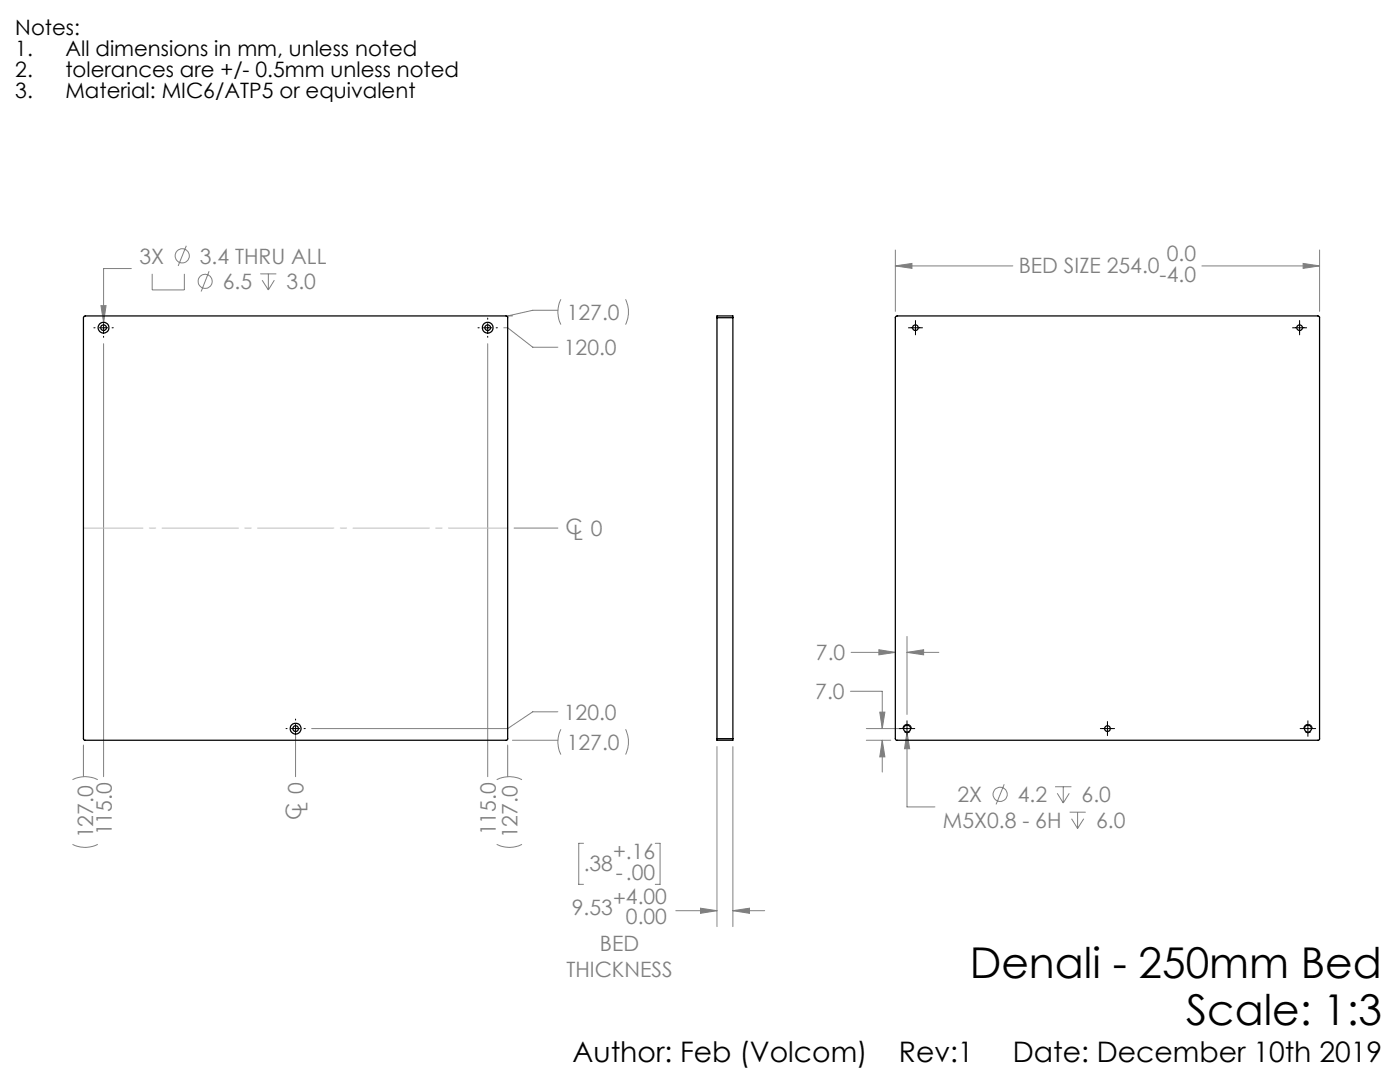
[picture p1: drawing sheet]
<svg xmlns="http://www.w3.org/2000/svg" width="279mm" height="216mm" viewBox="0 0 279 216" stroke-linecap="round" stroke-linejoin="round" font-family="sans-serif">
<g fill="none" stroke="#808080" stroke-width=".2">
<path d="M26.2 53.6h-5.5v10.7M30.4 54.6v3.3h6.4v-3.3M37.2 49l-1.6 4.1M41.7 54.1l-1.6 4.1M51.9 54.6h3.2M52.3 55.9l1.3 2M53.6 54.6v3.3M54.8 55.9l-1.2 2M111.9 59.7a5.6 5.6 0 0 0 0 5.1M124.8 59.7a5.9 5.9 0 0 1 0 5.1M178.7 53.1l3.3-.5v1zM178.7 49.9v12.2"/>
<path d="M178.7 53.1h23.4M239.9 53.1h23.4M260.1 52.6l3.2 .5-3.2 .5zM263.3 49.9v12.2M20.1 61h1.1l-.5 3.3zM20.7 68.6v86.4M97.3 68.6v86.4M100.5 65.4h.8l5 3.9h5M111.3 61.9h-5l-5 1.1h1M102.6 105.4h8.7M169.7 137.9h6.4v7.5M169.9 130.2h8.8"/>
<path d="M175.4 129.6l3.3 .6-3.3 .5zM181 130.2l3.3-.6v1.1zM181 127v15.6M181 130.2h6.4M14.5 155.6a5.6 5.6 0 0 1 5 0M16.7 148.7v6.3M59 146.6v8.4M99.1 155.6a5.6 5.6 0 0 1 5.1 0M101.3 148.7v6.3M102.3 147.7h9M111.3 142h-5l-5 3.4h-39.1M111.9 145.5a5.6 5.6 0 0 0 0 5.1"/>
<path d="M124.8 145.5a5.9 5.9 0 0 1 0 5.1M143.1 149v35.9M146.3 149v35.9M172.9 145.4h6.8M172.9 147.7h4.9M175.6 142.1h1l-.5 3.3zM176.1 147.7l.5 3.3h-1zM176.1 147.7v6.4M181 146.1l.5 3.3h-1zM181 146.1v14.9h5.6M200.4 156.5l-1.6 4M210.6 157h3.2"/>
<path d="M211 158.3l1.2 1.9M212.2 157v3.2M213.4 158.3l-1.2 1.9M14.5 168.5a5.6 5.6 0 0 0 5 0M99.1 168.5a5.6 5.6 0 0 0 5.1 0M116.5 168.3h-1v8.2h1M130.8 168.3h.9v8.2h-.9M213.5 162.1h3.2M213.9 163.4l1.2 1.9M215.1 162.1v3.2M216.3 163.4l-1.2 1.9M134.9 181.7h8.2"/>
<path d="M139.8 181.2l3.3 .5-3.3 .5zM146.3 181.7l3.3-.5v1zM146.3 181.7h6.3"/>
<circle cx="36.4" cy="51.1" r="1.41"/>
<circle cx="41" cy="56.1" r="1.41"/>
<circle cx="199.6" cy="158.5" r="1.41"/>
</g>
<path d="M181 144.5a.83 .83 0 0 1 .8 1.2 .83 .83 0 0 1-1.4 .2 .83 .83 0 0 1 .5-1.4h.1M261 144.5a.83 .83 0 0 1 .8 1.2 .83 .83 0 0 1-1.4 .2 .83 .83 0 0 1 .5-1.4h.1" fill="none" stroke="#000" stroke-width=".2" stroke-dasharray="1.3 .6" stroke-dashoffset="-.1" stroke-linecap="butt"/>
<g fill="none" stroke="#000" stroke-width=".2">
<path d="M18.7 65.4h.3M19.8 65.4h1.7M20.7 63.5v.2M20.7 64.6v1.7M20.7 67.1v.2M22.4 65.4h.2M95.4 65.4h.2M96.5 65.4h1.7M97.3 63.5v.2M97.3 64.6v1.7M97.3 67.1v.2M99 65.4h.3"/>
<path d="M181.3 65.4h2.8M182.7 64v2.8M258 65.4h2.8M259.4 64v2.8M57.1 145.4h.2M58.1 145.4h1.7M59 143.5v.2M59 144.5v1.7M59 147.1v.2M60.7 145.4h.2M179.5 145.4h3.1M181 143.8v3.1"/>
<path d="M219.6 145.4h2.8M221 144v2.8M259.5 145.4h3.1M261 143.8v3.1"/>
</g>
<path d="M101.4 105.4h-84.7" fill="none" stroke="#c0c0c0" stroke-width=".2" stroke-dasharray="15.2 1.3 1.3 1.3" stroke-dashoffset="3.4"/>
<path d="M20.1 61l.6 3.3 .5-3.3zM139.8 181.2l3.3 .5-3.3 .5zM146.3 181.7l3.3-.5v1zM176.1 147.7l.5 3.3h-1zM175.6 142.1h1l-.5 3.3zM175.4 129.6l3.3 .6-3.3 .5zM181 130.2l3.3-.6v1.1zM181 146.1l-.5 3.3h1zM178.7 53.1l3.3-.5v1zM260.1 52.6l3.2 .5-3.2 .5z" fill="#808080"/>
<g fill="none" stroke="#000" stroke-width=".25">
<path d="M16.8 63.1l.2-.1h84l.2 .1v84.5h-84.4l-.1-.2v-84zM143.1 63.4v-.4h3.2v.4M143.1 63.4v84M143.1 63.4h3.2M146.3 63.4v84M178.8 63.1l84.2-.1 .3 .3v84.2l-.1 .2-84.4-.1-.1-.1v-84.2zM143.1 147.4v.3h3.2v-.3M143.1 147.4h3.2"/>
<circle cx="20.7" cy="65.4" r=".58"/>
<circle cx="20.7" cy="65.4" r="1.08"/>
<circle cx="97.3" cy="65.4" r="1.08"/>
<circle cx="97.3" cy="65.4" r=".57"/>
<circle cx="182.7" cy="65.4" r=".57"/>
<circle cx="259.4" cy="65.4" r=".57"/>
<circle cx="59" cy="145.4" r="1.09"/>
<circle cx="59" cy="145.4" r=".56"/>
<circle cx="181" cy="145.4" r=".71"/>
<circle cx="221" cy="145.4" r=".57"/>
<circle cx="261" cy="145.4" r=".7"/>
</g>
<g font-size="8.5">
<text x="193.5" y="195.1">Denali - 250mm Bed</text>
<text x="236.7" y="204.6">Scale: 1:3</text>
</g>
<g font-size="5.6">
<text x="114.3" y="211.9">Author: Feb (Volcom)</text>
<text x="179.4" y="211.9">Rev:1</text>
<text x="202.1" y="211.9">Date: December 10th 2019</text>
</g>
<g font-size="4.2">
<text x="3.1" y="7">Notes:</text>
<text x="3.1" y="11.2">1.</text>
<text x="13.1" y="11.2">All dimensions in mm, unless noted</text>
<text x="3.1" y="15.4">2.</text>
<text x="13.1" y="15.4">tolerances are +/- 0.5mm unless noted</text>
<text x="3.1" y="19.6">3.</text>
<text x="13.1" y="19.6">Material: MIC6/ATP5 or equivalent</text>
</g>
<g font-size="4.2" fill="#808080">
<text x="27.8" y="52.6">3X</text>
<text x="39.9" y="52.6">3.4 THRU ALL</text>
<text x="232.8" y="52.1">0.0</text>
<text x="44.5" y="57.7">6.5</text>
<text x="57.2" y="57.7">3.0</text>
<text x="203.3" y="54.4">BED SIZE 254.0</text>
<text x="231.4" y="56.2">-4.0</text>
<text x="113.1" y="63.8">127.0</text>
<text x="112.5" y="70.9">120.0</text>
<text x="112.9" y="106.5">C</text>
<text x="114.4" y="107.7">L 0</text>
<text x="162.8" y="131.8">7.0</text>
<text x="112.5" y="143.6">120.0</text>
<text x="162.7" y="139.5">7.0</text>
<text x="113.1" y="149.6">127.0</text>
<text x="191.1" y="160">2X</text>
<text x="203.1" y="160">4.2</text>
<text x="215.9" y="160">6.0</text>
<text x="18.6" y="167.3" transform="rotate(-90 18.6 167.3)">127.0</text>
<text x="22.3" y="166.7" transform="rotate(-90 22.3 166.7)">115.0</text>
<text x="60.1" y="163.6" transform="rotate(-90 60.1 163.6)">C</text>
<text x="61.3" y="162" transform="rotate(-90 61.3 162)">L 0</text>
<text x="99" y="166.7" transform="rotate(-90 99 166.7)">115.0</text>
<text x="103.3" y="167.3" transform="rotate(-90 103.3 167.3)">127.0</text>
<text x="188.2" y="165.1">M5X0.8 - 6H</text>
<text x="218.7" y="165.1">6.0</text>
<text x="116.5" y="173.7">.38</text>
<text x="122.3" y="171.4">+.16</text>
<text x="122.9" y="175.5">-.00</text>
<text x="114.1" y="182.6">9.53</text>
<text x="122.3" y="180.7">+4.00</text>
<text x="124.9" y="184.4">0.00</text>
<text x="119.7" y="189.8">BED</text>
<text x="113" y="194.9">THICKNESS</text>
</g>
</svg>
